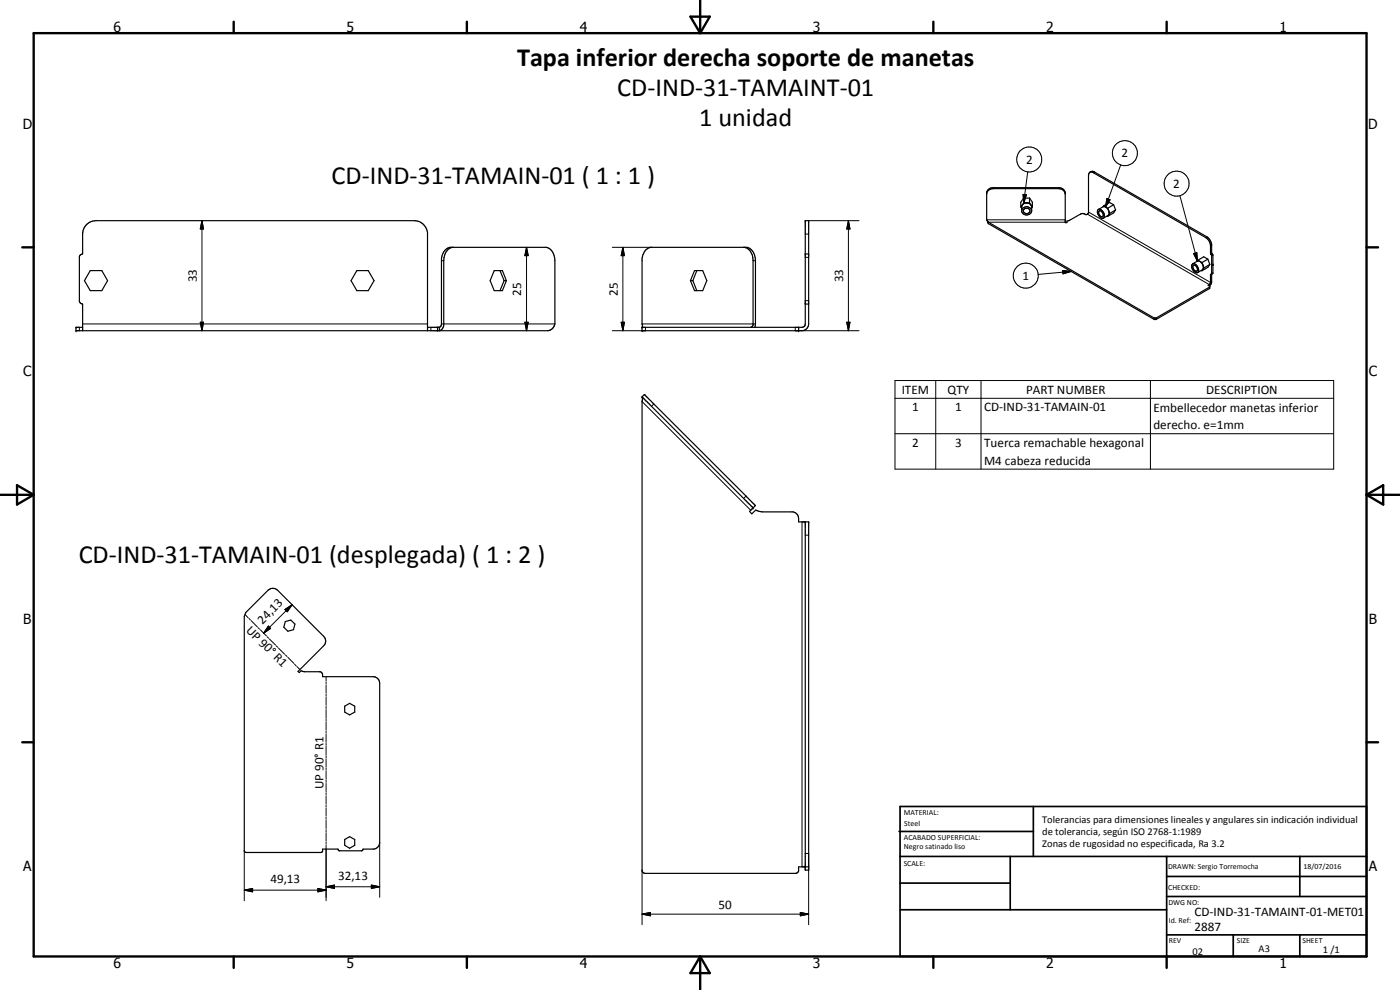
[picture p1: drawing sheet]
<svg xmlns="http://www.w3.org/2000/svg" width="420mm" height="297mm" viewBox="0 0 420 297" stroke-linecap="round" stroke-linejoin="round" font-family="sans-serif">
<g fill="none" stroke="#000" stroke-width=".35">
<path d="M296.1 58l.7-1 1.3-.4h19.6a1.88 1.88 0 0 1 2 1.6M307.2 59.4h1.8M307.2 59.4l-.8 1.3v1.4M307.2 59.4v1.5M309 59.4l.8 1.3v1.4M309 59.4v1.5M327.1 51.7l.7-.3 .4 .1 34 19.6a3.6 3.6 0 0 1 1.4 2.1v2.8M135.7 74.2a3.9 3.9 0 0 0-2.5 4v19.3l-.3 1-.6 .6-.4 .1M223.5 74.2a3.9 3.9 0 0 1 2.5 4v19.3l-.2 .5-.5 .2M241.7 76.2h1M296.3 66.3l.3 .8M296.6 67.1l49.8 28.7h.6l15.9-9.2 .2-.2-.2-.6"/>
<path d="M296.6 66.7l49.8 28.7h.6l16-9.3M296.6 66.7l-.5-.7v-8.3l.3-.6 .7-.6 .7-.2h20.2a1.83 1.83 0 0 1 1.7 1.7v8.8h.5v-.5l.7-.1 3.5-2 .6-.1 1 .3 .5-.2 .2-.4v-11.2a.86 .86 0 0 1 .4-.9 .86 .86 0 0 1 1 .1l34 19.7 .7 .7 .4 1 .1 3M296.6 66.7v.4M306.4 62.1l.2 .3M306.6 63.3a1.53 1.53 0 0 0 1.5 1.2 1.53 1.53 0 0 0 1.5-1.2M306.6 63.3a1.52 1.52 0 0 1 1.5-1.3 1.52 1.52 0 0 1 1.5 1.3M306.8 61.5l-.2 1.8M306.8 61.5a1.66 1.66 0 0 1 2.6 0M306.8 61.5l-.4 .6M307.2 60.9h1.8M307.2 60.9l-.4 .6M307.4 62.7a.88 .88 0 0 1 1.5 0 .88 .88 0 0 1-.7 1.4 .85 .85 0 0 1-.9-.4 .85 .85 0 0 1 .1-1z"/>
<path d="M309 60.9l.4 .6M309.4 61.5l.2 1.8M309.4 61.5l.4 .6M309.8 62.1l-.2 .3M329.5 63a1.49 1.49 0 0 1 2 1.7 .73 .73 0 0 1-.6 .8 .73 .73 0 0 1-.8-.4l-.7-1.2zM329.8 63.3a.99 .99 0 0 1 1.2 .6 .99 .99 0 0 1-.3 1.2 1.27 1.27 0 0 1-.9-1.8zM331.2 61.8l.6 .3M331.2 61.8l-.2 .3M331.8 62.1l.6 .4M331.8 62.1l-.7-.1-1.5 .9M332 62.2a1.75 1.75 0 0 1 .6 2.4l-1.4 .8M332.3 64.8l.1 .1"/>
<path d="M332.4 62.5l.6 1.6M333 64.1l-.6 .8M334.2 61.4l-1.2-.7-1.8 1.1M334.2 61.4l.6 1.6M334.2 61.4l-1.8 1.1M334.8 63l-.6 .9-1.8 1M334.8 63l-1.8 1.1M357.8 79.3a1.4 1.4 0 0 1 1.9 1.5 .76 .76 0 0 1-.3 1 .76 .76 0 0 1-1.1-.4 1.83 1.83 0 0 1-.5-2.1zM358 79.8a1.03 1.03 0 0 1 1.2 .2 1.03 1.03 0 0 1 .2 1.2l-.3 .2a1.25 1.25 0 0 1-1.1-1.6zM359.5 78.1l.6 .3M359.5 78.1l-.3 .3M360.1 78.4l-.6-.1-1.6 .9"/>
<path d="M360.1 78.4l.8 .9 .4 1.1M360.1 78.4l.6 .4M360.7 78.8l.4 1v.8l-1.7 1.2M362.5 77.8l-1.2-.8-1.8 1.1M362.5 77.8l.6 1.5M362.5 77.8l-1.8 1M363.1 79.3l-.6 .9-1.8 1M363.1 79.3l-1.8 1.1M363.3 76.2l.3 .5-.1 5.6M363.6 76l.4 .6v5.3l-.5 .4M363.6 76l-.3 .2M24.8 98.2h-2v1h141.9l1.2-.7 .6-1.3v-19a3.9 3.9 0 0 0-2.5-4h-29.1a3.7 3.7 0 0 0-2.4 3.5v19.5l-.3 .8-.4 .2"/>
<path d="M24.8 99.2v-8l-.8-.4-.2-.4v-13.4l.2-.4 .8-.4v-6a4 4 0 0 1 4-4h95.5a4.1 4.1 0 0 1 4 3.5v29.5M27.1 81.2h3.5l1.7 3-1.7 3h-3.5l-1.8-3zM107.1 81.2h3.4l1.8 3-1.8 3h-3.4l-1.7-3zM128.3 98.2h3.6v1M131.3 98.2v1M148.3 81.2h2.5l1.2 3-1.2 3h-2.5l-1.2-3zM150.1 81.2l1.2 3M151.3 84.2h.7M151.3 84.2l-1.2 3M192.7 98.2h48l.6-.2 .4-.8v-31h1v31a2.07 2.07 0 0 1-2 2h-48zM192.7 98.2v-20.5a3.7 3.7 0 0 1 2.4-3.5h29.1a3.9 3.9 0 0 1 2.5 4v19l-.2 1M207.2 84.2h.7"/>
<path d="M207.9 84.2l1.2 3M208.4 81.2h2.5l1.2 3-1.2 3h-2.5l-1.2-3zM209.1 81.2l-1.2 3M239.7 98.2v1M241.7 91.2h1M360.5 81.2h.2M361.3 80.4l-.6 .8M363.5 82.3h-.2l-.1 2.7-.6 .6 .3 .2M363.6 82.3v2.5l-.7 1M192.7 119.2l.7-.8 .2 .1 33.1 33.2-1.8 1.8 .7 .7 1.2-1.2 2 .6h9.2a2.34 2.34 0 0 1 1.7 3h3v104.5h-1v-104.5M192.7 119.2v142.1l.8 .7h45.4l.8-.7v-1.2h3M192.7 119.2l33.3 33.2"/>
<path d="M226 152.4h.1M73.7 183.8l6.8-6.7a2.09 2.09 0 0 1 2.8 0l13.8 13.8 .6 .9-.1 1.4-.5 .6-7.7 7.7 .4 .3 .6-.5 1 .2 4.9 .1 .5 .7v.7h15.2a2 2 0 0 1 1.9 2v47.8a2.07 2.07 0 0 1-1.6 2h-3.3l-.4 .5h-6.8l-.4-.5h-4.6v.6l-.5 .4h-22.5l-.4-.4-.1-70.4zM85.6 186.5l1.7-.4 1.2 1.1-.4 1.7-1.7 .5-1.2-1.2zM103.5 211.9l1.4-.9 1.6 .9v1.8l-1.6 .8-1.4-.8zM103.5 251.9l1.4-.9 1.6 .9v1.7l-1.6 .9-1.4-.9z"/>
</g>
<g fill="none" stroke="#000" stroke-width=".3">
<path d="M298.1 56.3v.3M307 58.3l1 .2-.8 2.4zM308.4 51.6l-1.2 9.3M317.7 56.3v.3M328.5 51.6l-.4 .2M332.2 59.6l1 .3-1.4 2.2zM336.3 49.5l-4.5 12.6M354.1 58.7l5.3 19.7M60.6 66.2l.5 2.5h-1zM60.6 66.2v33M132.5 78.2h.7M158 74.2l.5 2.5h-1z"/>
<path d="M158 74.2v25M183.8 74.2h11.7M186.9 74.2l.5 2.5h-1zM186.9 74.2v25M226 78.2h.7M241.7 77.2h1M241.7 70.2h1M242.7 66.2h15.1M254.6 66.2l.5 2.5h-1zM254.6 66.2v33M296.1 66h23.6M296.6 66.7h23.1"/>
<path d="M326.3 64.3l36.6 21.1M326.7 63.6l36.6 21.2M358.2 76.1l1-.3 .2 2.6zM362.2 71.1l-.3 .2M363.6 73.5l-.3 .2M364 76.6l-.4 .2M23.8 98.2v1M24.8 97.2h103.5M60.1 96.7h1l-.5 2.5zM129.3 98.2v1M132.5 97.2h34M157.5 96.7h1l-.5 2.5z"/>
<path d="M186.4 96.7h1l-.5 2.5zM192.7 97.2h34M193.7 98.2v1h-9.9M238.7 98.2v1h19.1M241.7 90.2h1M254.1 96.7h1l-.5 2.5zM318.9 81.2l2.6 .2-2.5 .8zM321.5 81.4l-9.9 .9M346.3 95.4v.4M347 95.4v.4M362.9 86.2v.4M364 81.9l-.4 .2"/>
<path d="M268.6 114.2h131.7v26.6h-131.7zM268.6 119.5h131.7M280.8 114.2v26.6M294.4 114.2v26.6M345.3 114.2v26.6M192.7 120.5l32.6 32.6M196.2 121.2l-.7 .7M268.6 130.1h131.7M223.9 148.8l-.7 .8M240.7 156.6v103.5M241.7 160.6h1M73.6 184.4l.9 .9"/>
<path d="M74.7 185.5l.4 .5M75.4 186.2l1.8 1.9M77.4 188.3l.5 .5M78.1 189l1.9 1.8M80.2 191.1l.4 .4M80.5 187.8l.7 .8-2.1 1.4zM80.8 191.7l1.9 1.8M82.9 193.8l.5 .4M83.6 194.5l1.8 1.8M85.5 182.9l2.2-1.5-1.5 2.2zM85.7 196.5l.4 .5M86.4 197.2l1.8 1.9"/>
<path d="M87.7 181.4l-8.6 8.6M88.4 199.3l.5 .5M89.1 200l.9 .9M97.9 203v1.3M97.9 204.6v.5M97.9 205.5v2.4M97.9 208.3v.6M97.9 209.2v2.4M97.9 212v.6M97.9 212.9v2.4M97.9 215.6v.7M97.9 216.6v2.4"/>
<path d="M97.9 219.3v.7M97.9 220.3v2.5M97.9 223.1v.5M97.9 223.9v2.5M97.9 226.7v.7M97.9 227.7v2.4M97.9 230.4v.7M97.9 231.4v2.4M97.9 234.1v.6M97.9 235.1v2.4M97.9 237.8v.6M97.9 238.8v2.4"/>
<path d="M73.3 255.3v15M97.9 241.5v.6M97.9 242.4v2.5M97.9 245.2v.6M97.9 246.1v2.5M97.9 248.9v.7M97.9 249.9v2.4M97.9 252.6v.6M97.9 253.5v16.8M113.9 252.8v16.4M241.7 256.1h1v21.4M73.3 267.1l2.5-.5v1z"/>
<path d="M73.3 267.1h24.6M95.4 266.6l2.5 .5-2.5 .5zM97.9 266.1l2.5-.5v1zM97.9 266.1h16M111.5 265.6l2.4 .5-2.4 .5zM192.7 274.3l2.5-.5v1zM192.7 274.3h50M192.7 261.1v16.4M240.2 273.8l2.5 .5-2.5 .5z"/>
<circle cx="308.9" cy="47.9" r="3.8"/>
<circle cx="337.6" cy="45.9" r="3.8"/>
<circle cx="353.1" cy="55.1" r="3.8"/>
<circle cx="307.9" cy="82.7" r="3.7"/>
</g>
<g fill="#000">
<circle cx="364" cy="79.3" r=".18"/>
<circle cx="22.8" cy="98.2" r=".18"/>
<circle cx="22.8" cy="99.2" r=".18"/>
<circle cx="192.7" cy="98.2" r=".18"/>
<circle cx="192.7" cy="99.2" r=".18"/>
<circle cx="239.7" cy="99.2" r=".18"/>
<circle cx="239.7" cy="98.2" r=".18"/>
<circle cx="192.7" cy="119.1" r=".18"/>
<circle cx="226" cy="152.4" r=".18"/>
<circle cx="241.7" cy="156.6" r=".18"/>
<circle cx="242.7" cy="156.6" r=".18"/>
</g>
<g fill="none" stroke="#000" stroke-width=".71">
<path d="M10.1 9.9h400v277.1h-400zM70.1 6.5v3.4M140.1 6.5v3.4M207.2 5h5.8l-2.9 4.9zM210.1 0v9.9M280.1 6.5v3.4M350.1 6.5v3.4M6.7 74.2h3.4M410.1 74.2h3.5M.1 148.5h10M5.1 145.6l5 2.9-5 2.9zM410.1 148.5h10"/>
<path d="M410.1 148.5l5-2.9v5.8zM6.7 222.7h3.4M410.1 222.7h3.5M70.1 287v3.4M140.1 287v3.4M210.1 287v10M210.1 287l2.9 5h-5.8zM280.1 287v3.4M350.1 287v3.4"/>
</g>
<g fill="none" stroke="#000" stroke-width=".51">
<path d="M269.8 249.5h40.3M270.1 242h140v45h-140zM270.1 257h140M303.2 257v16M310.1 242v15M350.1 257v30M390.1 257v12M270.1 265h33.1M270.1 273h80M350.1 269h60M350.1 263h60M350.1 280.5h60"/>
<path d="M370.1 280.5v6.5M390.1 280.5v6.5"/>
</g>
<g fill="#000">
<path d="M307 58.3l1 .2-.8 2.4zM332.2 59.6l1 .3-1.4 2.2zM60.6 66.2l.5 2.5h-1zM158 74.2l.5 2.5h-1zM186.9 74.2l.5 2.5h-1zM254.6 66.2l.5 2.5h-1zM358.2 76.1l1-.3 .2 2.6zM60.1 96.7h1l-.5 2.5zM157.5 96.7h1l-.5 2.5zM186.4 96.7h1l-.5 2.5zM254.1 96.7h1l-.5 2.5zM318.9 81.2l2.6 .2-2.5 .8z"/>
<path d="M80.5 187.8l.7 .8-2.1 1.4zM85.5 182.9l2.2-1.5-1.5 2.2zM73.3 267.1l2.5-.5v1zM95.4 266.6l2.5 .5-2.5 .5zM97.9 266.1l2.5-.5v1zM111.5 265.6l2.4 .5-2.4 .5zM192.7 274.3l2.5-.5v1zM240.2 273.8l2.5 .5-2.5 .5z"/>
</g>
<g font-size="7.9">
<text x="155.2" y="19.9">Tapa inferior derecha soporte de manetas</text>
<text x="185.2" y="28.8">CD-IND-31-TAMAINT-01</text>
<text x="209.9" y="37.8">1 unidad</text>
<text x="99.5" y="55.1">CD-IND-31-TAMAIN-01 ( 1 : 1 )</text>
<text x="23.6" y="168.8">CD-IND-31-TAMAIN-01 (desplegada) ( 1 : 2 )</text>
</g>
<g font-size="4.2">
<text x="34" y="9.6">6</text>
<text x="104" y="9.6">5</text>
<text x="174" y="9.6">4</text>
<text x="244" y="9.6">3</text>
<text x="314" y="9.6">2</text>
<text x="384" y="9.6">1</text>
<text x="6.8" y="38.7">D</text>
<text x="410.6" y="38.7">D</text>
<text x="7" y="112.9">C</text>
<text x="410.8" y="112.9">C</text>
<text x="7" y="187.1">B</text>
<text x="410.8" y="187.1">B</text>
<text x="7" y="261.4">A</text>
<text x="410.8" y="261.4">A</text>
<text x="34" y="290.4">6</text>
<text x="104" y="290.4">5</text>
<text x="174" y="290.4">4</text>
<text x="244" y="290.4">3</text>
<text x="314" y="290.4">2</text>
<text x="384" y="290.4">1</text>
</g>
<g font-size="3.9">
<text x="336.6" y="47.2">2</text>
<text x="307.9" y="49.1">2</text>
<text x="352.1" y="56.4">2</text>
<text x="306.8" y="84">1</text>
<text x="59" y="84.8" transform="rotate(-90 59 84.8)">33</text>
<text x="156.5" y="88.7" transform="rotate(-90 156.5 88.7)">25</text>
<text x="185.4" y="88.7" transform="rotate(-90 185.4 88.7)">25</text>
<text x="253.1" y="84.8" transform="rotate(-90 253.1 84.8)">33</text>
<text x="270.6" y="118.1">ITEM</text>
<text x="284.4" y="118.2">QTY</text>
<text x="307.9" y="118.1">PART NUMBER</text>
<text x="362" y="118.2">DESCRIPTION</text>
<text x="273.7" y="123.4">1</text>
<text x="286.6" y="123.4">1</text>
<text x="295.3" y="123.4">CD-IND-31-TAMAIN-01</text>
<text x="346.1" y="123.5">Embellecedor manetas inferior</text>
<text x="346.1" y="128.8">derecho. e=1mm</text>
<text x="273.7" y="134.1">2</text>
<text x="286.6" y="134.1">3</text>
<text x="295.3" y="134.2">Tuerca remachable hexagonal</text>
<text x="295.3" y="139.5">M4 cabeza reducida</text>
<text x="73.6" y="189.3" transform="rotate(45 73.6 189.3)">UP 90° R1</text>
<text x="78.8" y="187.4" transform="rotate(-45 78.8 187.4)">24,13</text>
<text x="97.1" y="236.8" transform="rotate(-90 97.1 236.8)">UP 90° R1</text>
<text x="101.5" y="264">32,13</text>
<text x="81.1" y="265">49,13</text>
<text x="215.7" y="272.7">50</text>
<text x="358.5" y="275">CD-IND-31-TAMAINT-01-MET01</text>
<text x="358.5" y="279.4">2887</text>
</g>
<g font-size="3.1">
<text x="312.7" y="246.8">Tolerancias para dimensiones lineales y angulares sin indicación individual</text>
<text x="312.7" y="250.4">de tolerancia, según ISO 2768-1:1989</text>
<text x="312.7" y="254">Zonas de rugosidad no especificada, Ra 3.2</text>
<text x="357.9" y="286.4">02</text>
<text x="377.7" y="285.6">A3</text>
<text x="397" y="285.9">1 /1</text>
</g>
<g font-size="2.4">
<text x="271.2" y="244.4">MATERIAL:</text>
<text x="271.3" y="252">ACABADO SUPERFICIAL:</text>
<text x="271.4" y="247.9">Steel</text>
<text x="271.3" y="254.6">Negro satinado liso</text>
<text x="271.2" y="259.7">SCALE:</text>
<text x="350.6" y="260.8">DRAWN: Sergio Torremocha</text>
<text x="391.2" y="260.6">18/07/2016</text>
<text x="350.6" y="267">CHECKED:</text>
<text x="350.6" y="271.4">DWG NO:</text>
<text x="350.8" y="276.9">Id. Ref:</text>
<text x="350.8" y="282.8">REV</text>
<text x="371.2" y="282.9">SIZE</text>
<text x="390.9" y="282.9">SHEET</text>
</g>
</svg>
